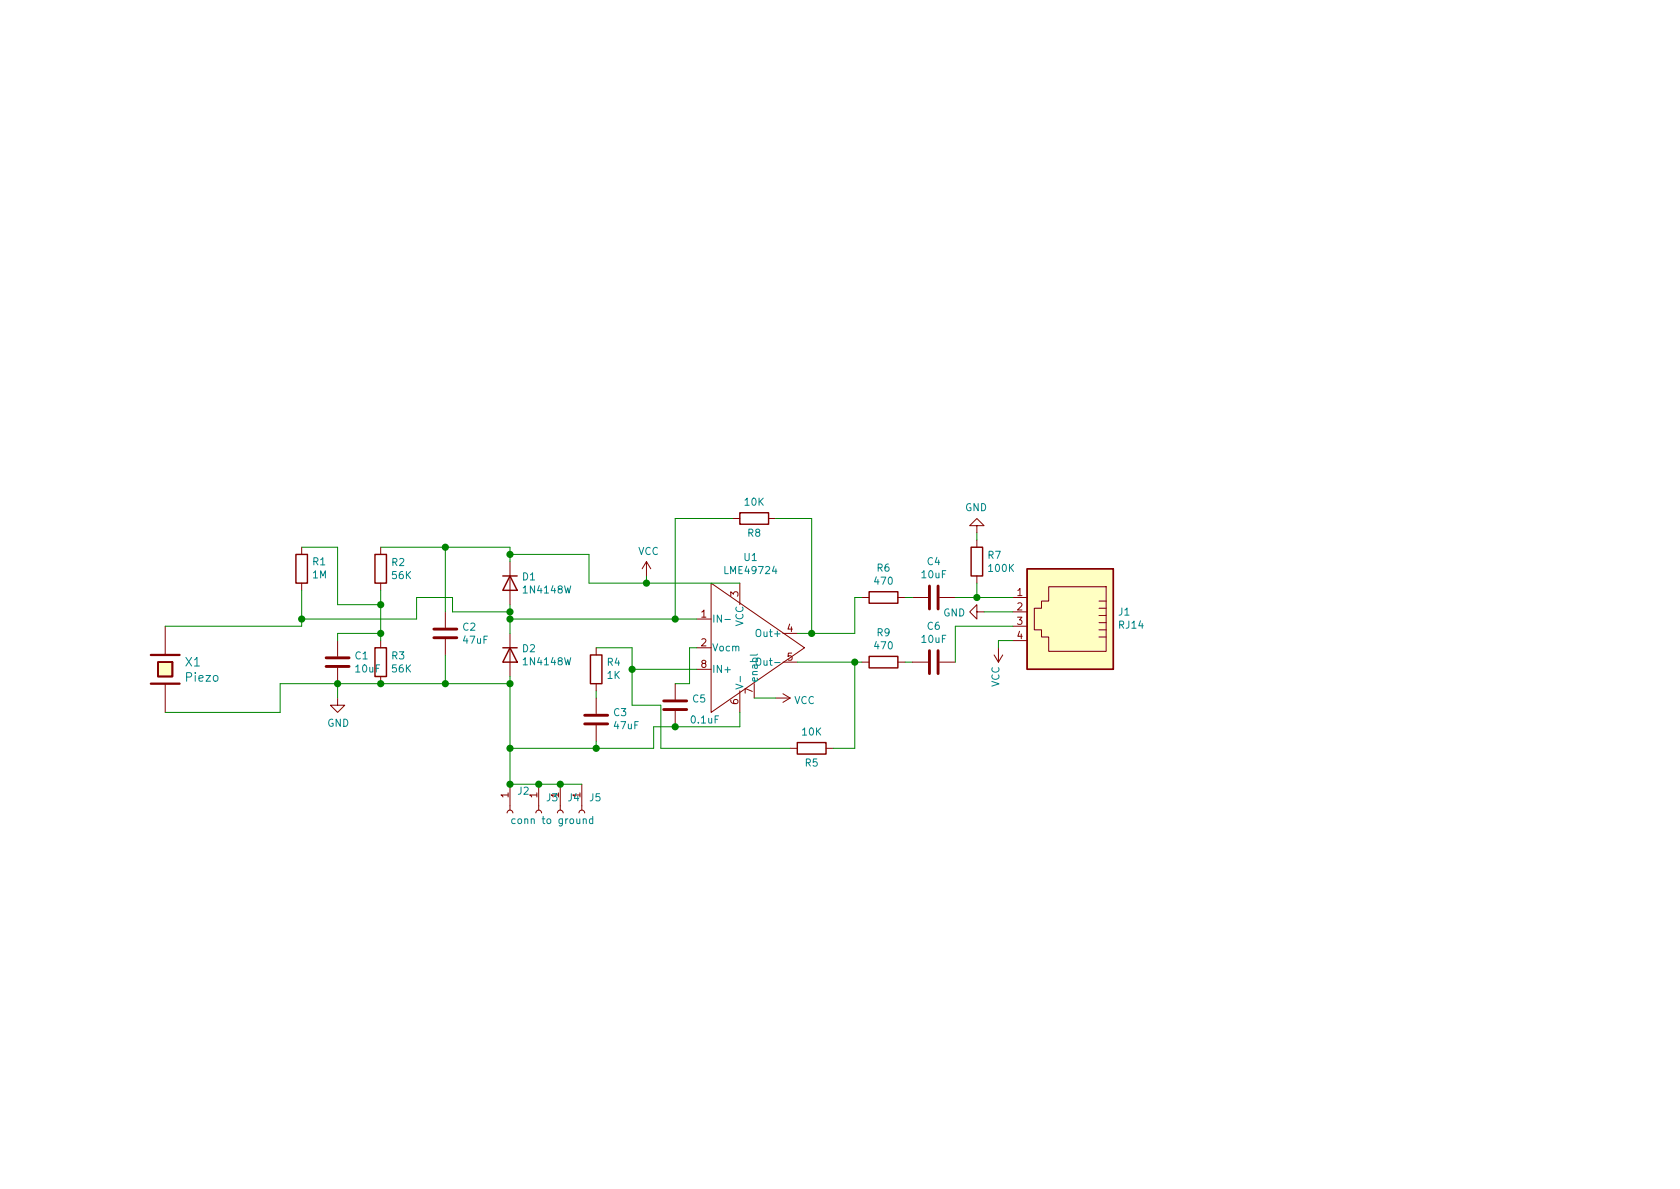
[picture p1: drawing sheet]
EESchema Schematic File Version 4
EELAYER 30 0
EELAYER END
$Descr A4 11693 8268
encoding utf-8
Sheet 1 1
Title "High Z amplifier for piezo electric crystal"
Date "27 07 2020"
Rev ""
Comp ""
Comment1 ""
Comment2 ""
Comment3 ""
Comment4 ""
$EndDescr
Wire Wire Line
	7050 4250 6850 4250
$Comp
L power:GND #PWR05
U 1 1
P 6850 4250
F 0 "#PWR05" H 6850 4000 50  0001 C CNN
F 1 "GND" V 6855 4122 50  0000 R CNN
F 2 "" H 6850 4250 50  0001 C CNN
F 3 "" H 6850 4250 50  0001 C CNN
	1    6850 4250
	0    1    1    0   
$EndComp
$Comp
L power:VCC #PWR03
U 1 1
P 6950 4500
F 0 "#PWR03" H 6950 4350 50  0001 C CNN
F 1 "VCC" V 6965 4627 50  0000 L CNN
F 2 "" H 6950 4500 50  0001 C CNN
F 3 "" H 6950 4500 50  0001 C CNN
	1    6950 4500
	-1   0    0    1   
$EndComp
$Comp
L Device:C C4
U 1 1
P 6500 4150
F 0 "C4" V 6248 4150 50  0000 C CNN
F 1 "10uF" V 6339 4150 50  0000 C CNN
F 2 "Capacitor_SMD:CP_Elec_5x5.9" H 6538 4000 50  0001 C CNN
F 3 "~" H 6500 4150 50  0001 C CNN
	1    6500 4150
	0    1    1    0   
$EndComp
Wire Wire Line
	7050 4450 6950 4450
$Comp
L Device:R R5
U 1 1
P 5650 5200
F 0 "R5" V 5750 5200 50  0000 C CNN
F 1 "10K" V 5534 5200 50  0000 C CNN
F 2 "Resistor_SMD:R_0603_1608Metric_Pad1.05x0.95mm_HandSolder" V 5580 5200 50  0001 C CNN
F 3 "~" H 5650 5200 50  0001 C CNN
	1    5650 5200
	0    1    1    0   
$EndComp
$Comp
L Device:R R6
U 1 1
P 6150 4150
F 0 "R6" V 5943 4150 50  0000 C CNN
F 1 "470" V 6034 4150 50  0000 C CNN
F 2 "Resistor_SMD:R_0603_1608Metric_Pad1.05x0.95mm_HandSolder" V 6080 4150 50  0001 C CNN
F 3 "~" H 6150 4150 50  0001 C CNN
	1    6150 4150
	0    1    1    0   
$EndComp
Wire Wire Line
	6350 4150 6300 4150
Wire Wire Line
	6000 4150 5950 4150
$Comp
L power:GND #PWR04
U 1 1
P 6800 3700
F 0 "#PWR04" H 6800 3450 50  0001 C CNN
F 1 "GND" H 6805 3527 50  0000 C CNN
F 2 "" H 6800 3700 50  0001 C CNN
F 3 "" H 6800 3700 50  0001 C CNN
	1    6800 3700
	-1   0    0    1   
$EndComp
$Comp
L power:VCC #PWR02
U 1 1
P 4500 4000
F 0 "#PWR02" H 4500 3850 50  0001 C CNN
F 1 "VCC" H 4515 4173 50  0000 C CNN
F 2 "" H 4500 4000 50  0001 C CNN
F 3 "" H 4500 4000 50  0001 C CNN
	1    4500 4000
	1    0    0    -1  
$EndComp
Wire Wire Line
	4500 4000 4500 4050
$Comp
L Device:D D1
U 1 1
P 3550 4050
F 0 "D1" V 3504 4130 50  0000 L CNN
F 1 "1N4148W " V 3595 4130 50  0000 L CNN
F 2 "Diode_SMD:D_SOD-123" H 3550 4050 50  0001 C CNN
F 3 "~" H 3550 4050 50  0001 C CNN
	1    3550 4050
	0    1    1    0   
$EndComp
$Comp
L Device:D D2
U 1 1
P 3550 4550
F 0 "D2" V 3504 4630 50  0000 L CNN
F 1 "1N4148W " V 3595 4630 50  0000 L CNN
F 2 "Diode_SMD:D_SOD-123" H 3550 4550 50  0001 C CNN
F 3 "~" H 3550 4550 50  0001 C CNN
	1    3550 4550
	0    1    1    0   
$EndComp
Wire Wire Line
	3550 4400 3550 4300
Connection ~ 3550 4300
$Comp
L Device:R R2
U 1 1
P 2650 3950
F 0 "R2" H 2720 3996 50  0000 L CNN
F 1 "56K" H 2720 3905 50  0000 L CNN
F 2 "Resistor_SMD:R_0603_1608Metric_Pad1.05x0.95mm_HandSolder" V 2580 3950 50  0001 C CNN
F 3 "~" H 2650 3950 50  0001 C CNN
	1    2650 3950
	1    0    0    -1  
$EndComp
$Comp
L Device:R R3
U 1 1
P 2650 4600
F 0 "R3" H 2720 4646 50  0000 L CNN
F 1 "56K" H 2720 4555 50  0000 L CNN
F 2 "Resistor_SMD:R_0603_1608Metric_Pad1.05x0.95mm_HandSolder" V 2580 4600 50  0001 C CNN
F 3 "~" H 2650 4600 50  0001 C CNN
	1    2650 4600
	1    0    0    -1  
$EndComp
Wire Wire Line
	2650 4100 2650 4200
$Comp
L Device:C C1
U 1 1
P 2350 4600
F 0 "C1" H 2465 4646 50  0000 L CNN
F 1 "10uF" H 2465 4555 50  0000 L CNN
F 2 "Capacitor_SMD:CP_Elec_5x5.9" H 2388 4450 50  0001 C CNN
F 3 "~" H 2350 4600 50  0001 C CNN
	1    2350 4600
	1    0    0    -1  
$EndComp
Wire Wire Line
	2350 4450 2350 4400
Wire Wire Line
	2350 4400 2650 4400
Connection ~ 2650 4400
Wire Wire Line
	2650 4400 2650 4450
Wire Wire Line
	2650 4750 2350 4750
Wire Wire Line
	3550 4700 3550 4750
Wire Wire Line
	3550 4750 3100 4750
Connection ~ 2650 4750
$Comp
L Device:R R1
U 1 1
P 2100 3950
F 0 "R1" H 2030 3904 50  0000 R CNN
F 1 "1M" H 2030 3995 50  0000 R CNN
F 2 "Resistor_SMD:R_0603_1608Metric_Pad1.05x0.95mm_HandSolder" V 2030 3950 50  0001 C CNN
F 3 "~" H 2100 3950 50  0001 C CNN
	1    2100 3950
	-1   0    0    1   
$EndComp
Wire Wire Line
	4400 4900 4400 4650
$Comp
L Device:C C3
U 1 1
P 4150 5000
F 0 "C3" H 4035 4954 50  0000 R CNN
F 1 "47uF" H 4035 5045 50  0000 R CNN
F 2 "Capacitor_SMD:CP_Elec_5x5.9" H 4188 4850 50  0001 C CNN
F 3 "~" H 4150 5000 50  0001 C CNN
	1    4150 5000
	-1   0    0    1   
$EndComp
$Comp
L Device:R R4
U 1 1
P 4150 4650
F 0 "R4" H 4080 4604 50  0000 R CNN
F 1 "1K" H 4080 4695 50  0000 R CNN
F 2 "Resistor_SMD:R_0603_1608Metric_Pad1.05x0.95mm_HandSolder" V 4080 4650 50  0001 C CNN
F 3 "~" H 4150 4650 50  0001 C CNN
	1    4150 4650
	-1   0    0    1   
$EndComp
Wire Wire Line
	4150 4800 4150 4850
Wire Wire Line
	4150 4500 4400 4500
Wire Wire Line
	2650 4200 2350 4200
Wire Wire Line
	2350 4200 2350 3800
Wire Wire Line
	2350 3800 2100 3800
Connection ~ 2650 4200
Wire Wire Line
	2650 4200 2650 4400
$Comp
L power:GND #PWR01
U 1 1
P 2350 4850
F 0 "#PWR01" H 2350 4600 50  0001 C CNN
F 1 "GND" H 2355 4677 50  0000 C CNN
F 2 "" H 2350 4850 50  0001 C CNN
F 3 "" H 2350 4850 50  0001 C CNN
	1    2350 4850
	1    0    0    -1  
$EndComp
Wire Wire Line
	2350 4850 2350 4750
Connection ~ 2350 4750
Wire Wire Line
	3550 4750 3550 5200
Wire Wire Line
	3550 5200 4150 5200
Wire Wire Line
	4150 5200 4150 5150
Connection ~ 3550 4750
$Comp
L Device:R R7
U 1 1
P 6800 3900
F 0 "R7" H 6870 3946 50  0000 L CNN
F 1 "100K" H 6870 3855 50  0000 L CNN
F 2 "Resistor_SMD:R_0603_1608Metric_Pad1.05x0.95mm_HandSolder" V 6730 3900 50  0001 C CNN
F 3 "~" H 6800 3900 50  0001 C CNN
	1    6800 3900
	1    0    0    -1  
$EndComp
Wire Wire Line
	7050 4150 6800 4150
Wire Wire Line
	6800 4050 6800 4150
Connection ~ 6800 4150
Wire Wire Line
	6800 4150 6650 4150
Wire Wire Line
	6800 3750 6800 3700
Wire Wire Line
	2650 3800 3100 3800
Wire Wire Line
	3550 3800 3550 3850
Wire Wire Line
	4100 3850 3550 3850
Connection ~ 3550 3850
Wire Wire Line
	3550 3850 3550 3900
$Comp
L Device:C C2
U 1 1
P 3100 4400
F 0 "C2" H 3215 4446 50  0000 L CNN
F 1 "47uF" H 3215 4355 50  0000 L CNN
F 2 "Capacitor_SMD:CP_Elec_5x5.9" H 3138 4250 50  0001 C CNN
F 3 "~" H 3100 4400 50  0001 C CNN
	1    3100 4400
	1    0    0    -1  
$EndComp
Wire Wire Line
	3100 4250 3100 3800
Connection ~ 3100 3800
Wire Wire Line
	3100 3800 3550 3800
Wire Wire Line
	3100 4550 3100 4750
Connection ~ 3100 4750
Wire Wire Line
	3100 4750 2650 4750
Wire Wire Line
	4550 5200 4150 5200
Connection ~ 4150 5200
$Comp
L piezo-rescue:XTAL-Keyboard X1
U 1 1
P 1150 4650
F 0 "X1" V 1097 4783 60  0000 L CNN
F 1 "Piezo" V 1203 4783 60  0000 L CNN
F 2 "Crystal:Crystal_HC18-U_Vertical" H 1150 4650 60  0001 C CNN
F 3 "" H 1150 4650 60  0000 C CNN
	1    1150 4650
	0    1    1    0   
$EndComp
Wire Wire Line
	1150 4350 2100 4350
Wire Wire Line
	1150 4950 1950 4950
Wire Wire Line
	1950 4950 1950 4750
Wire Wire Line
	1950 4750 2350 4750
$Comp
L Connector:RJ14 J1
U 1 1
P 7450 4250
F 0 "J1" H 7120 4254 50  0000 R CNN
F 1 "RJ14" H 7120 4345 50  0000 R CNN
F 2 "Connector_RJ:RJ14_Connfly_DS1133-S4_Horizontal" V 7450 4275 50  0001 C CNN
F 3 "~" V 7450 4275 50  0001 C CNN
	1    7450 4250
	-1   0    0    1   
$EndComp
$Comp
L Connector:Conn_01x01_Female J2
U 1 1
P 3550 5650
F 0 "J2" V 3396 5698 50  0000 L CNN
F 1 "conn to ground" V 3600 5650 50  0000 L CNN
F 2 "MountingHole:MountingHole_2.2mm_M2_DIN965_Pad" H 3550 5650 50  0001 C CNN
F 3 "~" H 3550 5650 50  0001 C CNN
	1    3550 5650
	0    1    1    0   
$EndComp
$Comp
L Connector:Conn_01x01_Female J3
U 1 1
P 3750 5650
F 0 "J3" V 3642 5698 50  0000 L CNN
F 1 "Conn_01x01_Female" V 3687 5698 50  0001 L CNN
F 2 "MountingHole:MountingHole_2.2mm_M2_DIN965_Pad" H 3750 5650 50  0001 C CNN
F 3 "~" H 3750 5650 50  0001 C CNN
	1    3750 5650
	0    1    1    0   
$EndComp
$Comp
L Connector:Conn_01x01_Female J4
U 1 1
P 3900 5650
F 0 "J4" V 3792 5698 50  0000 L CNN
F 1 "Conn_01x01_Female" V 3837 5698 50  0001 L CNN
F 2 "MountingHole:MountingHole_2.2mm_M2_DIN965_Pad" H 3900 5650 50  0001 C CNN
F 3 "~" H 3900 5650 50  0001 C CNN
	1    3900 5650
	0    1    1    0   
$EndComp
Wire Wire Line
	4050 5450 3900 5450
Wire Wire Line
	3900 5450 3750 5450
Connection ~ 3900 5450
Wire Wire Line
	3750 5450 3550 5450
Connection ~ 3750 5450
Wire Wire Line
	3550 5450 3550 5200
Connection ~ 3550 5450
Connection ~ 3550 5200
$Comp
L Connector:Conn_01x01_Female J5
U 1 1
P 4050 5650
F 0 "J5" V 3942 5698 50  0000 L CNN
F 1 "Conn_01x01_Female" V 3987 5698 50  0001 L CNN
F 2 "MountingHole:MountingHole_2.2mm_M2_DIN965_Pad" H 4050 5650 50  0001 C CNN
F 3 "~" H 4050 5650 50  0001 C CNN
	1    4050 5650
	0    1    1    0   
$EndComp
Wire Wire Line
	2100 4100 2100 4300
Wire Wire Line
	3550 4200 3550 4250
Wire Wire Line
	3550 4250 3150 4250
Wire Wire Line
	3150 4250 3150 4150
Wire Wire Line
	3150 4150 2900 4150
Wire Wire Line
	2900 4150 2900 4300
Wire Wire Line
	2900 4300 2100 4300
Connection ~ 3550 4250
Wire Wire Line
	3550 4250 3550 4300
Connection ~ 2100 4300
Wire Wire Line
	2100 4300 2100 4350
Wire Wire Line
	4550 5200 4550 5050
Wire Wire Line
	4550 5050 4700 5050
Wire Wire Line
	5150 5050 5150 4950
$Comp
L Device:C C5
U 1 1
P 4700 4900
F 0 "C5" H 4815 4946 50  0000 L CNN
F 1 "0.1uF" H 4800 4800 50  0000 L CNN
F 2 "Capacitor_SMD:CP_Elec_5x5.9" H 4738 4750 50  0001 C CNN
F 3 "~" H 4700 4900 50  0001 C CNN
	1    4700 4900
	1    0    0    -1  
$EndComp
Wire Wire Line
	4600 5200 4600 4900
Wire Wire Line
	4600 4900 4400 4900
Wire Wire Line
	4600 5200 5500 5200
Wire Wire Line
	4800 4750 4800 4500
Wire Wire Line
	4800 4500 4850 4500
$Comp
L power:VCC #PWR0101
U 1 1
P 5400 4850
F 0 "#PWR0101" H 5400 4700 50  0001 C CNN
F 1 "VCC" V 5415 4977 50  0000 L CNN
F 2 "" H 5400 4850 50  0001 C CNN
F 3 "" H 5400 4850 50  0001 C CNN
	1    5400 4850
	0    1    1    0   
$EndComp
Wire Wire Line
	5950 5200 5800 5200
Wire Wire Line
	5400 4850 5250 4850
Connection ~ 4700 5050
Wire Wire Line
	4800 4750 4700 4750
Wire Wire Line
	4700 5050 5150 5050
$Comp
L Keyboard:LME49724 U1
U 1 1
P 5350 4500
F 0 "U1" H 5225 5131 50  0000 C CNN
F 1 "LME49724" H 5225 5040 50  0000 C CNN
F 2 "piezo:DDA0008B" H 5100 3800 50  0001 C CIN
F 3 "http://www.ti.com/lit/ds/symlink/lme49600.pdf" H 5350 4500 50  0001 C CNN
	1    5350 4500
	1    0    0    -1  
$EndComp
Wire Wire Line
	5550 4400 5650 4400
Wire Wire Line
	5950 4400 5950 4150
Wire Wire Line
	6950 4500 6950 4450
$Comp
L Device:R R9
U 1 1
P 6150 4600
F 0 "R9" V 5943 4600 50  0000 C CNN
F 1 "470" V 6034 4600 50  0000 C CNN
F 2 "Resistor_SMD:R_0603_1608Metric_Pad0.98x0.95mm_HandSolder" V 6080 4600 50  0001 C CNN
F 3 "~" H 6150 4600 50  0001 C CNN
	1    6150 4600
	0    1    1    0   
$EndComp
$Comp
L Device:C C6
U 1 1
P 6500 4600
F 0 "C6" V 6248 4600 50  0000 C CNN
F 1 "10uF" V 6339 4600 50  0000 C CNN
F 2 "Capacitor_SMD:CP_Elec_5x5.9" H 6538 4450 50  0001 C CNN
F 3 "~" H 6500 4600 50  0001 C CNN
	1    6500 4600
	0    1    1    0   
$EndComp
Wire Wire Line
	7050 4350 6650 4350
Wire Wire Line
	6650 4350 6650 4600
Wire Wire Line
	6350 4600 6300 4600
Wire Wire Line
	6000 4600 5950 4600
$Comp
L Device:R R8
U 1 1
P 5250 3600
F 0 "R8" V 5350 3600 50  0000 C CNN
F 1 "10K" V 5134 3600 50  0000 C CNN
F 2 "Resistor_SMD:R_0603_1608Metric_Pad0.98x0.95mm_HandSolder" V 5180 3600 50  0001 C CNN
F 3 "~" H 5250 3600 50  0001 C CNN
	1    5250 3600
	0    1    1    0   
$EndComp
Wire Wire Line
	5650 4400 5650 3600
Wire Wire Line
	5650 3600 5400 3600
Connection ~ 5650 4400
Wire Wire Line
	5650 4400 5950 4400
Wire Wire Line
	3550 4300 4700 4300
Wire Wire Line
	4500 4050 4100 4050
Wire Wire Line
	4100 4050 4100 3850
Connection ~ 4500 4050
Wire Wire Line
	4500 4050 5150 4050
Wire Wire Line
	5100 3600 4700 3600
Wire Wire Line
	4700 3600 4700 4300
Wire Wire Line
	4700 4300 4850 4300
Connection ~ 4700 4300
Wire Wire Line
	4850 4650 4400 4650
Connection ~ 4400 4650
Wire Wire Line
	4400 4650 4400 4500
Wire Wire Line
	5950 5200 5950 4600
Connection ~ 5950 4600
Wire Wire Line
	5950 4600 5550 4600
$EndSCHEMATC
